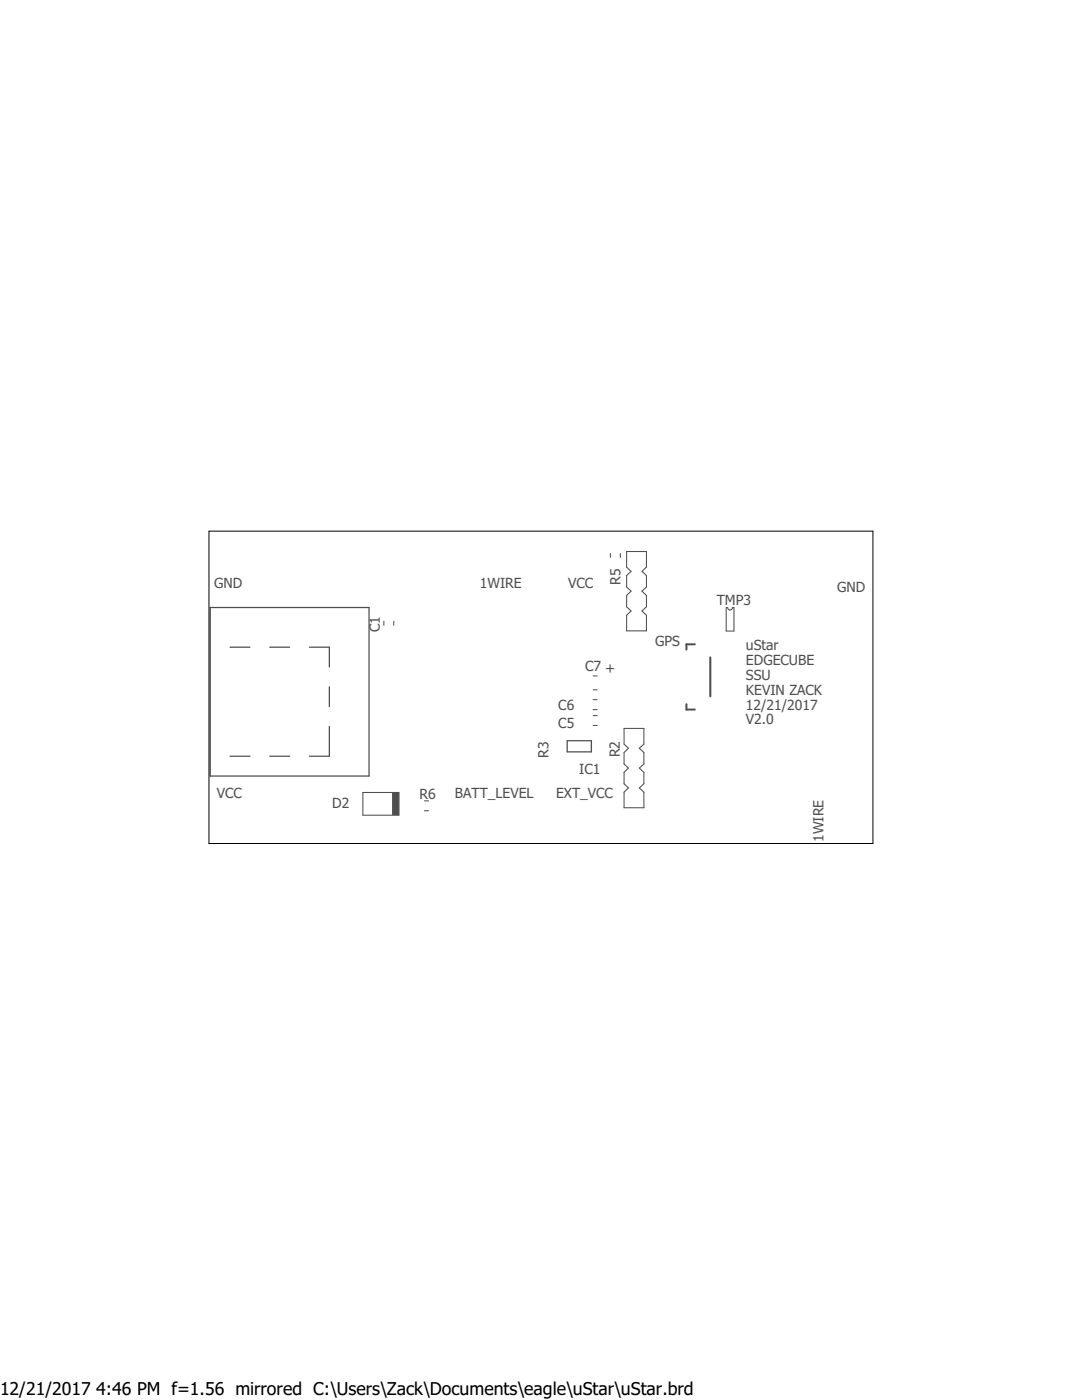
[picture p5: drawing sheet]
<svg xmlns="http://www.w3.org/2000/svg" width="216mm" height="279mm" viewBox="0 0 216 279" stroke-linecap="round" stroke-linejoin="round" font-family="sans-serif">
<path d="M138.6 128.6h-1.6v1M141.7 131.2v7.8M137 140.5v1.1h1.6" fill="none" stroke="#505050" stroke-width=".4"/>
<g fill="none" stroke="#505050" stroke-width=".21">
<path d="M121.8 110.5v.8M123.8 110.5v.8M125 110.1h4v3.1l-.9 .8 .9 .9v2.2l-.9 .9 .9 .8v2.3l-.9 .8 .9 .9v3.1h-4v-3.1l.9-.9-.9-.8v-2.3l.9-.8-.9-.9v-2.2l.9-.9-.9-.8zM76.6 124v.8M78.6 124v.8M118.4 139.6h.7M118.4 134.9h.7M118.4 137.7h.7M144.9 121.3h.3a.48 .48 0 0 0 .5 .4 .48 .48 0 0 0 .5-.4h.3v4.6h-1.6zM72.4 158.2h7.2v4.5h-7.2zM78.3 158.2v4.4M78.5 158.2v4.4"/>
<path d="M84.7 159.8h.8M118.4 144.8h.7M118.4 142.8h.7M118.4 141.6h.7M124.5 145.4h4v3.1l-.9 .8 .9 .9v2.3l-.9 .8 .9 .8v2.3l-.9 .8 .9 .9v3.1h-4v-3.1l.9-.9-.9-.8v-2.3l.9-.8-.9-.8v-2.3l.9-.9-.9-.8zM84.7 161.8h.8"/>
</g>
<path d="M42 121.2h31.6v33.7h-31.6zM45.9 129.2h4M53.8 129.2h4M61.7 129.2h4v3.9M65.7 137.1v3.9M45.9 150.9h4M53.8 150.9h4M65.7 145v5.9h-4M113.2 147.8h4.8v2.3h-4.8z" fill="none" stroke="#505050" stroke-width=".25"/>
<path d="M78.6 158.2h1v4.4h-1z" fill="#505050" stroke="#505050" stroke-width=".2"/>
<path d="M41.7 106h132.5v62.3h-132.5z" fill="none" stroke="#000" stroke-width=".2"/>
<g font-size="3.5">
<text x="0" y="278.4">12/21/2017</text>
<text x="19.2" y="278.4">4:46 PM f=1.56 mirrored C:\Users\Zack\Documents\eagle\uStar\uStar.brd</text>
</g>
<g font-size="2.8" fill="#505050">
<text x="42.8" y="117.3">GND</text>
<text x="95.7" y="117.3">1WIRE</text>
<text x="113.3" y="117.3">VCC</text>
<text x="123.8" y="116.7" transform="rotate(-90 123.8 116.7)">R5</text>
<text x="167.1" y="118.1">GND</text>
<text x="143" y="120.6">TMP3</text>
<text x="75.8" y="126.2" transform="rotate(-90 75.8 126.2)">C1</text>
<text x="130.7" y="128.9">GPS</text>
<text x="148.8" y="129.8">uStar</text>
<text x="116.8" y="133.9">C7 +</text>
<text x="148.8" y="132.7">EDGECUBE</text>
<text x="148.8" y="135.7">SSU</text>
<text x="111.4" y="141.6">C6</text>
<text x="148.8" y="138.7">KEVIN ZACK</text>
<text x="148.8" y="141.6">12/21/2017</text>
<text x="111.4" y="145.2">C5</text>
<text x="148.8" y="144.6">V2.0</text>
<text x="109.5" y="151.2" transform="rotate(-90 109.5 151.2)">R3</text>
<text x="115.6" y="154.5">IC1</text>
<text x="123.7" y="151.1" transform="rotate(-90 123.7 151.1)">R2</text>
<text x="43.3" y="159.2">VCC</text>
<text x="66.3" y="161.2">D2</text>
<text x="83.7" y="159.4">R6</text>
<text x="90.8" y="159.2">BATT_LEVEL</text>
<text x="111" y="159.2">EXT_VCC</text>
<text x="164.3" y="168" transform="rotate(-90 164.3 168)">1WIRE</text>
</g>
</svg>
